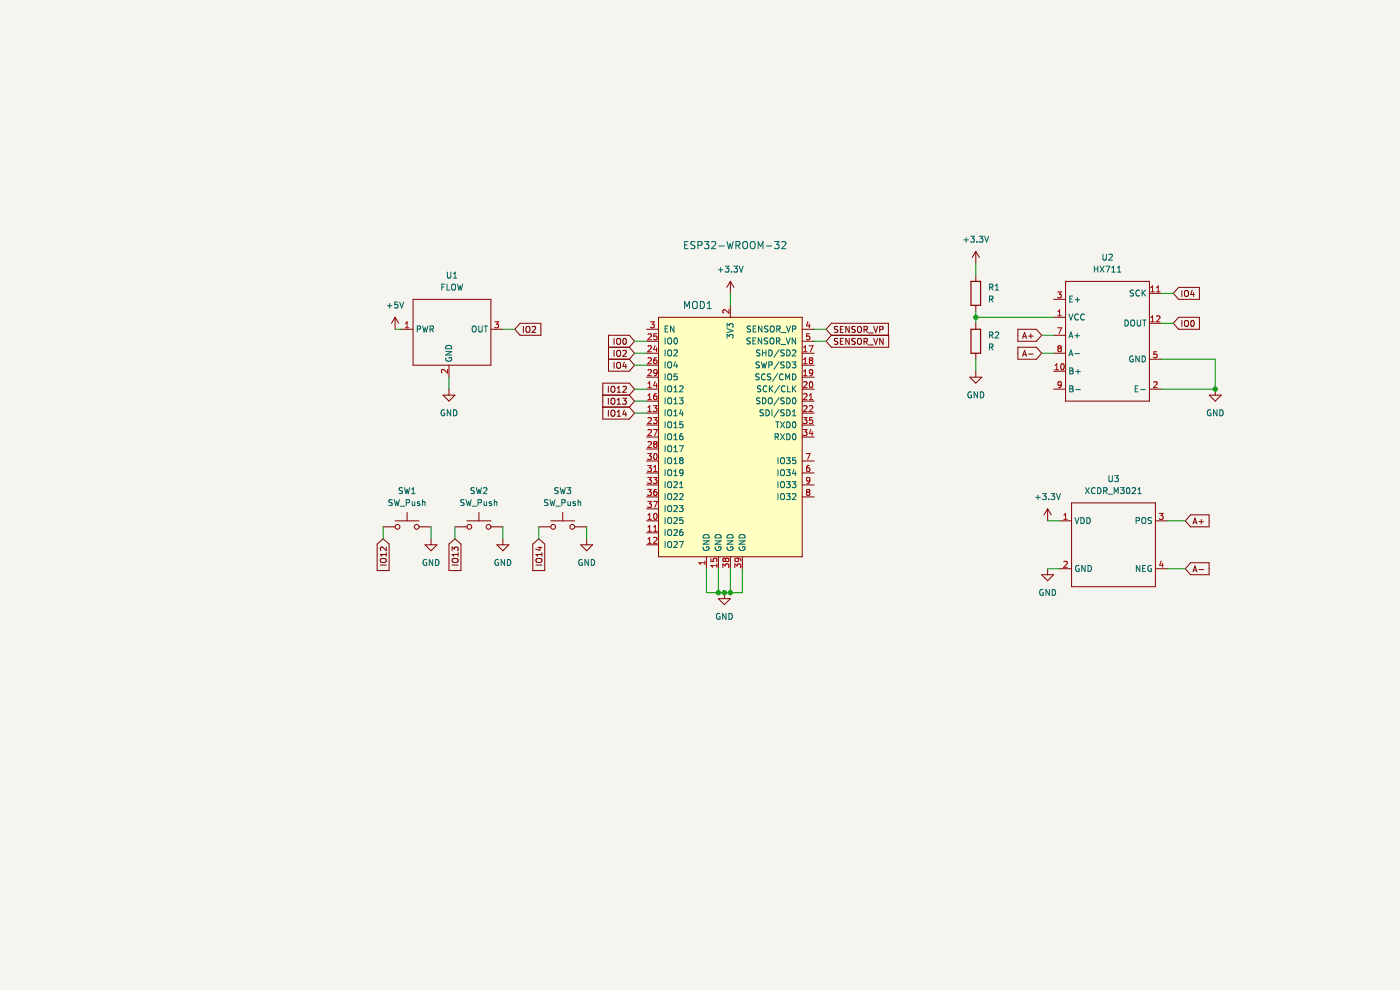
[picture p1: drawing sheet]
(kicad_sch (version 20211123) (generator eeschema)

 (paper "A4")

 (lib_symbols
  (symbol "Device:R" (pin_numbers hide) (pin_names (offset 0)) (in_bom yes) (on_board yes)
   (property "Reference" "R" (id 0) (at 2.032 0 90) (effects (font (size 1.27 1.27))))
   (property "Value" "R" (id 1) (at 0 0 90) (effects (font (size 1.27 1.27))))
   (property "Footprint" "" (id 2) (at -1.778 0 90) (effects (font (size 1.27 1.27)) hide))
   (property "Datasheet" "~" (id 3) (at 0 0 0) (effects (font (size 1.27 1.27)) hide))
   (symbol "R_0_1"
    (rectangle (start -1.016 -2.54) (end 1.016 2.54) (stroke (width 0.254) (type default) (color 0 0 0 0)) (fill (type none))))
   (symbol "R_1_1"
    (pin passive line (at 0 3.81 270) (length 1.27) (name "~" (effects (font (size 1.27 1.27)))) (number "1" (effects (font (size 1.27 1.27)))))
    (pin passive line (at 0 -3.81 90) (length 1.27) (name "~" (effects (font (size 1.27 1.27)))) (number "2" (effects (font (size 1.27 1.27)))))))
  (symbol "Switch:SW_Push" (pin_numbers hide) (pin_names (offset 1.016) hide) (in_bom yes) (on_board yes)
   (property "Reference" "SW" (id 0) (at 1.27 2.54 0) (effects (font (size 1.27 1.27)) (justify left)))
   (property "Value" "SW_Push" (id 1) (at 0 -1.524 0) (effects (font (size 1.27 1.27))))
   (property "Footprint" "" (id 2) (at 0 5.08 0) (effects (font (size 1.27 1.27)) hide))
   (property "Datasheet" "~" (id 3) (at 0 5.08 0) (effects (font (size 1.27 1.27)) hide))
   (symbol "SW_Push_0_1"
    (circle (center -2.032 0) (radius 0.508) (stroke (width 0) (type default) (color 0 0 0 0)) (fill (type none)))
    (polyline (pts (xy 0 1.27) (xy 0 3.048)) (stroke (width 0) (type default) (color 0 0 0 0)) (fill (type none)))
    (polyline (pts (xy 2.54 1.27) (xy -2.54 1.27)) (stroke (width 0) (type default) (color 0 0 0 0)) (fill (type none)))
    (circle (center 2.032 0) (radius 0.508) (stroke (width 0) (type default) (color 0 0 0 0)) (fill (type none)))
    (pin passive line (at -5.08 0 0) (length 2.54) (name "1" (effects (font (size 1.27 1.27)))) (number "1" (effects (font (size 1.27 1.27)))))
    (pin passive line (at 5.08 0 180) (length 2.54) (name "2" (effects (font (size 1.27 1.27)))) (number "2" (effects (font (size 1.27 1.27)))))))
  (symbol "dk_RF-Transceiver-Modules:ESP32-WROOM-32" (pin_names (offset 1.016)) (in_bom yes) (on_board yes)
   (property "Reference" "MOD" (id 0) (at -10.16 1.27 0) (effects (font (size 1.524 1.524)) (justify left)))
   (property "Value" "ESP32-WROOM-32" (id 1) (at 5.08 -25.4 90) (effects (font (size 1.524 1.524))))
   (property "Footprint" "digikey-footprints:ESP32-WROOM-32D" (id 2) (at 5.08 5.08 0) (effects (font (size 1.524 1.524)) (justify left) hide))
   (property "Datasheet" "https://www.espressif.com/sites/default/files/documentation/esp32-wroom-32_datasheet_en.pdf" (id 3) (at 5.08 7.62 0) (effects (font (size 1.524 1.524)) (justify left) hide))
   (property "Digi-Key_PN" "1904-1010-1-ND" (id 4) (at 5.08 10.16 0) (effects (font (size 1.524 1.524)) (justify left) hide))
   (property "MPN" "ESP32-WROOM-32" (id 5) (at 5.08 12.7 0) (effects (font (size 1.524 1.524)) (justify left) hide))
   (property "Category" "RF/IF and RFID" (id 6) (at 5.08 15.24 0) (effects (font (size 1.524 1.524)) (justify left) hide))
   (property "Family" "RF Transceiver Modules" (id 7) (at 5.08 17.78 0) (effects (font (size 1.524 1.524)) (justify left) hide))
   (property "DK_Datasheet_Link" "https://www.espressif.com/sites/default/files/documentation/esp32-wroom-32_datasheet_en.pdf" (id 8) (at 5.08 20.32 0) (effects (font (size 1.524 1.524)) (justify left) hide))
   (property "DK_Detail_Page" "/product-detail/en/espressif-systems/ESP32-WROOM-32/1904-1010-1-ND/8544305" (id 9) (at 5.08 22.86 0) (effects (font (size 1.524 1.524)) (justify left) hide))
   (property "Description" "SMD MODULE, ESP32-D0WDQ6, 32MBIT" (id 10) (at 5.08 25.4 0) (effects (font (size 1.524 1.524)) (justify left) hide))
   (property "Manufacturer" "Espressif Systems" (id 11) (at 5.08 27.94 0) (effects (font (size 1.524 1.524)) (justify left) hide))
   (property "Status" "Active" (id 12) (at 5.08 30.48 0) (effects (font (size 1.524 1.524)) (justify left) hide))
   (symbol "ESP32-WROOM-32_0_1"
    (rectangle (start -10.16 0) (end 20.32 -50.8) (stroke (width 0) (type default) (color 0 0 0 0)) (fill (type background))))
   (symbol "ESP32-WROOM-32_1_1"
    (pin power_in line (at 0 -53.34 90) (length 2.54) (name "GND" (effects (font (size 1.27 1.27)))) (number "1" (effects (font (size 1.27 1.27)))))
    (pin bidirectional line (at -12.7 -43.18 0) (length 2.54) (name "IO25" (effects (font (size 1.27 1.27)))) (number "10" (effects (font (size 1.27 1.27)))))
    (pin bidirectional line (at -12.7 -45.72 0) (length 2.54) (name "IO26" (effects (font (size 1.27 1.27)))) (number "11" (effects (font (size 1.27 1.27)))))
    (pin bidirectional line (at -12.7 -48.26 0) (length 2.54) (name "IO27" (effects (font (size 1.27 1.27)))) (number "12" (effects (font (size 1.27 1.27)))))
    (pin bidirectional line (at -12.7 -20.32 0) (length 2.54) (name "IO14" (effects (font (size 1.27 1.27)))) (number "13" (effects (font (size 1.27 1.27)))))
    (pin bidirectional line (at -12.7 -15.24 0) (length 2.54) (name "IO12" (effects (font (size 1.27 1.27)))) (number "14" (effects (font (size 1.27 1.27)))))
    (pin power_in line (at 2.54 -53.34 90) (length 2.54) (name "GND" (effects (font (size 1.27 1.27)))) (number "15" (effects (font (size 1.27 1.27)))))
    (pin bidirectional line (at -12.7 -17.78 0) (length 2.54) (name "IO13" (effects (font (size 1.27 1.27)))) (number "16" (effects (font (size 1.27 1.27)))))
    (pin bidirectional line (at 22.86 -7.62 180) (length 2.54) (name "SHD/SD2" (effects (font (size 1.27 1.27)))) (number "17" (effects (font (size 1.27 1.27)))))
    (pin bidirectional line (at 22.86 -10.16 180) (length 2.54) (name "SWP/SD3" (effects (font (size 1.27 1.27)))) (number "18" (effects (font (size 1.27 1.27)))))
    (pin bidirectional line (at 22.86 -12.7 180) (length 2.54) (name "SCS/CMD" (effects (font (size 1.27 1.27)))) (number "19" (effects (font (size 1.27 1.27)))))
    (pin power_in line (at 5.08 2.54 270) (length 2.54) (name "3V3" (effects (font (size 1.27 1.27)))) (number "2" (effects (font (size 1.27 1.27)))))
    (pin bidirectional line (at 22.86 -15.24 180) (length 2.54) (name "SCK/CLK" (effects (font (size 1.27 1.27)))) (number "20" (effects (font (size 1.27 1.27)))))
    (pin bidirectional line (at 22.86 -17.78 180) (length 2.54) (name "SDO/SD0" (effects (font (size 1.27 1.27)))) (number "21" (effects (font (size 1.27 1.27)))))
    (pin bidirectional line (at 22.86 -20.32 180) (length 2.54) (name "SDI/SD1" (effects (font (size 1.27 1.27)))) (number "22" (effects (font (size 1.27 1.27)))))
    (pin bidirectional line (at -12.7 -22.86 0) (length 2.54) (name "IO15" (effects (font (size 1.27 1.27)))) (number "23" (effects (font (size 1.27 1.27)))))
    (pin bidirectional line (at -12.7 -7.62 0) (length 2.54) (name "IO2" (effects (font (size 1.27 1.27)))) (number "24" (effects (font (size 1.27 1.27)))))
    (pin bidirectional line (at -12.7 -5.08 0) (length 2.54) (name "IO0" (effects (font (size 1.27 1.27)))) (number "25" (effects (font (size 1.27 1.27)))))
    (pin bidirectional line (at -12.7 -10.16 0) (length 2.54) (name "IO4" (effects (font (size 1.27 1.27)))) (number "26" (effects (font (size 1.27 1.27)))))
    (pin bidirectional line (at -12.7 -25.4 0) (length 2.54) (name "IO16" (effects (font (size 1.27 1.27)))) (number "27" (effects (font (size 1.27 1.27)))))
    (pin bidirectional line (at -12.7 -27.94 0) (length 2.54) (name "IO17" (effects (font (size 1.27 1.27)))) (number "28" (effects (font (size 1.27 1.27)))))
    (pin bidirectional line (at -12.7 -12.7 0) (length 2.54) (name "IO5" (effects (font (size 1.27 1.27)))) (number "29" (effects (font (size 1.27 1.27)))))
    (pin input line (at -12.7 -2.54 0) (length 2.54) (name "EN" (effects (font (size 1.27 1.27)))) (number "3" (effects (font (size 1.27 1.27)))))
    (pin bidirectional line (at -12.7 -30.48 0) (length 2.54) (name "IO18" (effects (font (size 1.27 1.27)))) (number "30" (effects (font (size 1.27 1.27)))))
    (pin bidirectional line (at -12.7 -33.02 0) (length 2.54) (name "IO19" (effects (font (size 1.27 1.27)))) (number "31" (effects (font (size 1.27 1.27)))))
    (pin no_connect line (at 20.32 -43.18 180) (length 2.54) hide (name "NC" (effects (font (size 1.27 1.27)))) (number "32" (effects (font (size 1.27 1.27)))))
    (pin bidirectional line (at -12.7 -35.56 0) (length 2.54) (name "IO21" (effects (font (size 1.27 1.27)))) (number "33" (effects (font (size 1.27 1.27)))))
    (pin bidirectional line (at 22.86 -25.4 180) (length 2.54) (name "RXD0" (effects (font (size 1.27 1.27)))) (number "34" (effects (font (size 1.27 1.27)))))
    (pin bidirectional line (at 22.86 -22.86 180) (length 2.54) (name "TXD0" (effects (font (size 1.27 1.27)))) (number "35" (effects (font (size 1.27 1.27)))))
    (pin bidirectional line (at -12.7 -38.1 0) (length 2.54) (name "IO22" (effects (font (size 1.27 1.27)))) (number "36" (effects (font (size 1.27 1.27)))))
    (pin bidirectional line (at -12.7 -40.64 0) (length 2.54) (name "IO23" (effects (font (size 1.27 1.27)))) (number "37" (effects (font (size 1.27 1.27)))))
    (pin power_in line (at 5.08 -53.34 90) (length 2.54) (name "GND" (effects (font (size 1.27 1.27)))) (number "38" (effects (font (size 1.27 1.27)))))
    (pin power_in line (at 7.62 -53.34 90) (length 2.54) (name "GND" (effects (font (size 1.27 1.27)))) (number "39" (effects (font (size 1.27 1.27)))))
    (pin input line (at 22.86 -2.54 180) (length 2.54) (name "SENSOR_VP" (effects (font (size 1.27 1.27)))) (number "4" (effects (font (size 1.27 1.27)))))
    (pin input line (at 22.86 -5.08 180) (length 2.54) (name "SENSOR_VN" (effects (font (size 1.27 1.27)))) (number "5" (effects (font (size 1.27 1.27)))))
    (pin bidirectional line (at 22.86 -33.02 180) (length 2.54) (name "IO34" (effects (font (size 1.27 1.27)))) (number "6" (effects (font (size 1.27 1.27)))))
    (pin bidirectional line (at 22.86 -30.48 180) (length 2.54) (name "IO35" (effects (font (size 1.27 1.27)))) (number "7" (effects (font (size 1.27 1.27)))))
    (pin bidirectional line (at 22.86 -38.1 180) (length 2.54) (name "IO32" (effects (font (size 1.27 1.27)))) (number "8" (effects (font (size 1.27 1.27)))))
    (pin bidirectional line (at 22.86 -35.56 180) (length 2.54) (name "IO33" (effects (font (size 1.27 1.27)))) (number "9" (effects (font (size 1.27 1.27)))))))
  (symbol "flow_sensor:FLOW" (in_bom yes) (on_board yes)
   (property "Reference" "U" (id 0) (at 0 10.16 0) (effects (font (size 1.27 1.27))))
   (property "Value" "FLOW" (id 1) (at 0 12.7 0) (effects (font (size 1.27 1.27))))
   (property "Footprint" "" (id 2) (at 0 0 0) (effects (font (size 1.27 1.27)) hide))
   (property "Datasheet" "" (id 3) (at 0 0 0) (effects (font (size 1.27 1.27)) hide))
   (symbol "FLOW_0_1"
    (rectangle (start -7.62 7.62) (end 8.89 -6.35) (stroke (width 0) (type default) (color 0 0 0 0)) (fill (type none))))
   (symbol "FLOW_1_1"
    (pin power_in line (at -10.16 1.27 0) (length 2.54) (name "PWR" (effects (font (size 1.27 1.27)))) (number "1" (effects (font (size 1.27 1.27)))))
    (pin input line (at 0 -8.89 90) (length 2.54) (name "GND" (effects (font (size 1.27 1.27)))) (number "2" (effects (font (size 1.27 1.27)))))
    (pin output line (at 11.43 1.27 180) (length 2.54) (name "OUT" (effects (font (size 1.27 1.27)))) (number "3" (effects (font (size 1.27 1.27)))))))
  (symbol "hx711:HX711" (in_bom yes) (on_board yes)
   (property "Reference" "U" (id 0) (at 0 5.08 0) (effects (font (size 1.27 1.27))))
   (property "Value" "HX711" (id 1) (at 0 5.08 0) (effects (font (size 1.27 1.27))))
   (property "Footprint" "" (id 2) (at 0 5.08 0) (effects (font (size 1.27 1.27)) hide))
   (property "Datasheet" "" (id 3) (at 0 5.08 0) (effects (font (size 1.27 1.27)) hide))
   (symbol "HX711_0_1"
    (rectangle (start -5.08 0) (end 12.7 -25.4) (stroke (width 0) (type default) (color 0 0 0 0)) (fill (type none))))
   (symbol "HX711_1_1"
    (pin power_in line (at -7.62 -7.62 0) (length 2.54) (name "VCC" (effects (font (size 1.27 1.27)))) (number "1" (effects (font (size 1.27 1.27)))))
    (pin input line (at -7.62 -19.05 0) (length 2.54) (name "B+" (effects (font (size 1.27 1.27)))) (number "10" (effects (font (size 1.27 1.27)))))
    (pin input line (at 15.24 -2.54 180) (length 2.54) (name "SCK" (effects (font (size 1.27 1.27)))) (number "11" (effects (font (size 1.27 1.27)))))
    (pin output line (at 15.24 -8.89 180) (length 2.54) (name "DOUT" (effects (font (size 1.27 1.27)))) (number "12" (effects (font (size 1.27 1.27)))))
    (pin power_in line (at 15.24 -22.86 180) (length 2.54) (name "E-" (effects (font (size 1.27 1.27)))) (number "2" (effects (font (size 1.27 1.27)))))
    (pin power_in line (at -7.62 -3.81 0) (length 2.54) (name "E+" (effects (font (size 1.27 1.27)))) (number "3" (effects (font (size 1.27 1.27)))))
    (pin power_in line (at 15.24 -16.51 180) (length 2.54) (name "GND" (effects (font (size 1.27 1.27)))) (number "5" (effects (font (size 1.27 1.27)))))
    (pin input line (at -7.62 -11.43 0) (length 2.54) (name "A+" (effects (font (size 1.27 1.27)))) (number "7" (effects (font (size 1.27 1.27)))))
    (pin input line (at -7.62 -15.24 0) (length 2.54) (name "A-" (effects (font (size 1.27 1.27)))) (number "8" (effects (font (size 1.27 1.27)))))
    (pin input line (at -7.62 -22.86 0) (length 2.54) (name "B-" (effects (font (size 1.27 1.27)))) (number "9" (effects (font (size 1.27 1.27)))))))
  (symbol "power:+3.3V" (power) (pin_names (offset 0)) (in_bom yes) (on_board yes)
   (property "Reference" "#PWR" (id 0) (at 0 -3.81 0) (effects (font (size 1.27 1.27)) hide))
   (property "Value" "+3.3V" (id 1) (at 0 3.556 0) (effects (font (size 1.27 1.27))))
   (property "Footprint" "" (id 2) (at 0 0 0) (effects (font (size 1.27 1.27)) hide))
   (property "Datasheet" "" (id 3) (at 0 0 0) (effects (font (size 1.27 1.27)) hide))
   (symbol "+3.3V_0_1"
    (polyline (pts (xy -0.762 1.27) (xy 0 2.54)) (stroke (width 0) (type default) (color 0 0 0 0)) (fill (type none)))
    (polyline (pts (xy 0 0) (xy 0 2.54)) (stroke (width 0) (type default) (color 0 0 0 0)) (fill (type none)))
    (polyline (pts (xy 0 2.54) (xy 0.762 1.27)) (stroke (width 0) (type default) (color 0 0 0 0)) (fill (type none))))
   (symbol "+3.3V_1_1"
    (pin power_in line (at 0 0 90) (length 0) hide (name "+3V3" (effects (font (size 1.27 1.27)))) (number "1" (effects (font (size 1.27 1.27)))))))
  (symbol "power:+5V" (power) (pin_names (offset 0)) (in_bom yes) (on_board yes)
   (property "Reference" "#PWR" (id 0) (at 0 -3.81 0) (effects (font (size 1.27 1.27)) hide))
   (property "Value" "+5V" (id 1) (at 0 3.556 0) (effects (font (size 1.27 1.27))))
   (property "Footprint" "" (id 2) (at 0 0 0) (effects (font (size 1.27 1.27)) hide))
   (property "Datasheet" "" (id 3) (at 0 0 0) (effects (font (size 1.27 1.27)) hide))
   (symbol "+5V_0_1"
    (polyline (pts (xy -0.762 1.27) (xy 0 2.54)) (stroke (width 0) (type default) (color 0 0 0 0)) (fill (type none)))
    (polyline (pts (xy 0 0) (xy 0 2.54)) (stroke (width 0) (type default) (color 0 0 0 0)) (fill (type none)))
    (polyline (pts (xy 0 2.54) (xy 0.762 1.27)) (stroke (width 0) (type default) (color 0 0 0 0)) (fill (type none))))
   (symbol "+5V_1_1"
    (pin power_in line (at 0 0 90) (length 0) hide (name "+5V" (effects (font (size 1.27 1.27)))) (number "1" (effects (font (size 1.27 1.27)))))))
  (symbol "power:GND" (power) (pin_names (offset 0)) (in_bom yes) (on_board yes)
   (property "Reference" "#PWR" (id 0) (at 0 -6.35 0) (effects (font (size 1.27 1.27)) hide))
   (property "Value" "GND" (id 1) (at 0 -3.81 0) (effects (font (size 1.27 1.27))))
   (property "Footprint" "" (id 2) (at 0 0 0) (effects (font (size 1.27 1.27)) hide))
   (property "Datasheet" "" (id 3) (at 0 0 0) (effects (font (size 1.27 1.27)) hide))
   (symbol "GND_0_1"
    (polyline (pts (xy 0 0) (xy 0 -1.27) (xy 1.27 -1.27) (xy 0 -2.54) (xy -1.27 -1.27) (xy 0 -1.27)) (stroke (width 0) (type default) (color 0 0 0 0)) (fill (type none))))
   (symbol "GND_1_1"
    (pin power_in line (at 0 0 270) (length 0) hide (name "GND" (effects (font (size 1.27 1.27)))) (number "1" (effects (font (size 1.27 1.27)))))))
  (symbol "pressure_sensor:XCDR_M3021" (in_bom yes) (on_board yes)
   (property "Reference" "U" (id 0) (at 0 0 0) (effects (font (size 1.27 1.27))))
   (property "Value" "XCDR_M3021" (id 1) (at 0 2.54 0) (effects (font (size 1.27 1.27))))
   (property "Footprint" "" (id 2) (at 0 0 0) (effects (font (size 1.27 1.27)) hide))
   (property "Datasheet" "" (id 3) (at 0 0 0) (effects (font (size 1.27 1.27)) hide))
   (symbol "XCDR_M3021_0_1"
    (rectangle (start -8.89 -2.54) (end 8.89 -20.32) (stroke (width 0) (type default) (color 0 0 0 0)) (fill (type none))))
   (symbol "XCDR_M3021_1_1"
    (pin power_in line (at -11.43 -6.35 0) (length 2.54) (name "VDD" (effects (font (size 1.27 1.27)))) (number "1" (effects (font (size 1.27 1.27)))))
    (pin power_in line (at -11.43 -16.51 0) (length 2.54) (name "GND" (effects (font (size 1.27 1.27)))) (number "2" (effects (font (size 1.27 1.27)))))
    (pin output line (at 11.43 -6.35 180) (length 2.54) (name "POS" (effects (font (size 1.27 1.27)))) (number "3" (effects (font (size 1.27 1.27)))))
    (pin output line (at 11.43 -16.51 180) (length 2.54) (name "NEG" (effects (font (size 1.27 1.27)))) (number "4" (effects (font (size 1.27 1.27))))))))

 (junction (at 154.94 125.73) (diameter 0) (color 0 0 0 0))
 (junction (at 153.67 125.73) (diameter 0) (color 0 0 0 0))
 (junction (at 207.01 67.31) (diameter 0) (color 0 0 0 0))
 (junction (at 152.4 125.73) (diameter 0) (color 0 0 0 0))
 (junction (at 257.81 82.55) (diameter 0) (color 0 0 0 0))

 (wire (pts (xy 152.4 125.73) (xy 153.67 125.73)) (stroke (width 0) (type default) (color 0 0 0 0)))
 (wire (pts (xy 246.38 76.2) (xy 257.81 76.2)) (stroke (width 0) (type default) (color 0 0 0 0)))
 (wire (pts (xy 154.94 62.23) (xy 154.94 64.77)) (stroke (width 0) (type default) (color 0 0 0 0)))
 (wire (pts (xy 152.4 120.65) (xy 152.4 125.73)) (stroke (width 0) (type default) (color 0 0 0 0)))
 (wire (pts (xy 154.94 120.65) (xy 154.94 125.73)) (stroke (width 0) (type default) (color 0 0 0 0)))
 (wire (pts (xy 134.62 74.93) (xy 137.16 74.93)) (stroke (width 0) (type default) (color 0 0 0 0)))
 (wire (pts (xy 134.62 77.47) (xy 137.16 77.47)) (stroke (width 0) (type default) (color 0 0 0 0)))
 (wire (pts (xy 247.65 110.49) (xy 251.46 110.49)) (stroke (width 0) (type default) (color 0 0 0 0)))
 (wire (pts (xy 154.94 125.73) (xy 157.48 125.73)) (stroke (width 0) (type default) (color 0 0 0 0)))
 (wire (pts (xy 172.72 69.85) (xy 175.26 69.85)) (stroke (width 0) (type default) (color 0 0 0 0)))
 (wire (pts (xy 207.01 67.31) (xy 223.52 67.31)) (stroke (width 0) (type default) (color 0 0 0 0)))
 (wire (pts (xy 172.72 72.39) (xy 175.26 72.39)) (stroke (width 0) (type default) (color 0 0 0 0)))
 (wire (pts (xy 222.25 110.49) (xy 224.79 110.49)) (stroke (width 0) (type default) (color 0 0 0 0)))
 (wire (pts (xy 220.98 71.12) (xy 223.52 71.12)) (stroke (width 0) (type default) (color 0 0 0 0)))
 (wire (pts (xy 157.48 120.65) (xy 157.48 125.73)) (stroke (width 0) (type default) (color 0 0 0 0)))
 (wire (pts (xy 106.68 111.76) (xy 106.68 114.3)) (stroke (width 0) (type default) (color 0 0 0 0)))
 (wire (pts (xy 222.25 120.65) (xy 224.79 120.65)) (stroke (width 0) (type default) (color 0 0 0 0)))
 (wire (pts (xy 257.81 76.2) (xy 257.81 82.55)) (stroke (width 0) (type default) (color 0 0 0 0)))
 (wire (pts (xy 207.01 67.31) (xy 207.01 68.58)) (stroke (width 0) (type default) (color 0 0 0 0)))
 (wire (pts (xy 134.62 85.09) (xy 137.16 85.09)) (stroke (width 0) (type default) (color 0 0 0 0)))
 (wire (pts (xy 95.25 80.01) (xy 95.25 82.55)) (stroke (width 0) (type default) (color 0 0 0 0)))
 (wire (pts (xy 149.86 125.73) (xy 152.4 125.73)) (stroke (width 0) (type default) (color 0 0 0 0)))
 (wire (pts (xy 134.62 72.39) (xy 137.16 72.39)) (stroke (width 0) (type default) (color 0 0 0 0)))
 (wire (pts (xy 124.46 111.76) (xy 124.46 114.3)) (stroke (width 0) (type default) (color 0 0 0 0)))
 (wire (pts (xy 96.52 111.76) (xy 96.52 114.3)) (stroke (width 0) (type default) (color 0 0 0 0)))
 (wire (pts (xy 134.62 82.55) (xy 137.16 82.55)) (stroke (width 0) (type default) (color 0 0 0 0)))
 (wire (pts (xy 114.3 111.76) (xy 114.3 114.3)) (stroke (width 0) (type default) (color 0 0 0 0)))
 (wire (pts (xy 207.01 66.04) (xy 207.01 67.31)) (stroke (width 0) (type default) (color 0 0 0 0)))
 (wire (pts (xy 83.82 69.85) (xy 85.09 69.85)) (stroke (width 0) (type default) (color 0 0 0 0)))
 (wire (pts (xy 207.01 55.88) (xy 207.01 58.42)) (stroke (width 0) (type default) (color 0 0 0 0)))
 (wire (pts (xy 149.86 120.65) (xy 149.86 125.73)) (stroke (width 0) (type default) (color 0 0 0 0)))
 (wire (pts (xy 246.38 68.58) (xy 248.92 68.58)) (stroke (width 0) (type default) (color 0 0 0 0)))
 (wire (pts (xy 246.38 62.23) (xy 248.92 62.23)) (stroke (width 0) (type default) (color 0 0 0 0)))
 (wire (pts (xy 246.38 82.55) (xy 257.81 82.55)) (stroke (width 0) (type default) (color 0 0 0 0)))
 (wire (pts (xy 153.67 125.73) (xy 154.94 125.73)) (stroke (width 0) (type default) (color 0 0 0 0)))
 (wire (pts (xy 207.01 76.2) (xy 207.01 78.74)) (stroke (width 0) (type default) (color 0 0 0 0)))
 (wire (pts (xy 134.62 87.63) (xy 137.16 87.63)) (stroke (width 0) (type default) (color 0 0 0 0)))
 (wire (pts (xy 91.44 111.76) (xy 91.44 114.3)) (stroke (width 0) (type default) (color 0 0 0 0)))
 (wire (pts (xy 81.28 111.76) (xy 81.28 114.3)) (stroke (width 0) (type default) (color 0 0 0 0)))
 (wire (pts (xy 247.65 120.65) (xy 251.46 120.65)) (stroke (width 0) (type default) (color 0 0 0 0)))
 (wire (pts (xy 106.68 69.85) (xy 109.22 69.85)) (stroke (width 0) (type default) (color 0 0 0 0)))
 (wire (pts (xy 220.98 74.93) (xy 223.52 74.93)) (stroke (width 0) (type default) (color 0 0 0 0)))

 (global_label "SENSOR_VP" (shape input) (at 175.26 69.85 0) (fields_autoplaced) (effects (font (size 1.27 1.27)) (justify left))
  (property "Intersheet References" "${INTERSHEET_REFS}" (id 0) (at 188.4983 69.7706 0) (effects (font (size 1.27 1.27)) (justify left) hide)))
 (global_label "IO14" (shape input) (at 114.3 114.3 270) (fields_autoplaced) (effects (font (size 1.27 1.27)) (justify right))
  (property "Intersheet References" "${INTERSHEET_REFS}" (id 0) (at 114.2206 121.0674 90) (effects (font (size 1.27 1.27)) (justify right) hide)))
 (global_label "A+" (shape input) (at 251.46 110.49 0) (fields_autoplaced) (effects (font (size 1.27 1.27)) (justify left))
  (property "Intersheet References" "${INTERSHEET_REFS}" (id 0) (at 256.5341 110.5694 0) (effects (font (size 1.27 1.27)) (justify left) hide)))
 (global_label "IO2" (shape input) (at 134.62 74.93 180) (fields_autoplaced) (effects (font (size 1.27 1.27)) (justify right))
  (property "Intersheet References" "${INTERSHEET_REFS}" (id 0) (at 129.0621 74.8506 0) (effects (font (size 1.27 1.27)) (justify right) hide)))
 (global_label "A-" (shape input) (at 251.46 120.65 0) (fields_autoplaced) (effects (font (size 1.27 1.27)) (justify left))
  (property "Intersheet References" "${INTERSHEET_REFS}" (id 0) (at 256.5341 120.7294 0) (effects (font (size 1.27 1.27)) (justify left) hide)))
 (global_label "IO14" (shape input) (at 134.62 87.63 180) (fields_autoplaced) (effects (font (size 1.27 1.27)) (justify right))
  (property "Intersheet References" "${INTERSHEET_REFS}" (id 0) (at 127.8526 87.5506 0) (effects (font (size 1.27 1.27)) (justify right) hide)))
 (global_label "A-" (shape input) (at 220.98 74.93 180) (fields_autoplaced) (effects (font (size 1.27 1.27)) (justify right))
  (property "Intersheet References" "${INTERSHEET_REFS}" (id 0) (at 215.9059 74.8506 0) (effects (font (size 1.27 1.27)) (justify right) hide)))
 (global_label "IO12" (shape input) (at 134.62 82.55 180) (fields_autoplaced) (effects (font (size 1.27 1.27)) (justify right))
  (property "Intersheet References" "${INTERSHEET_REFS}" (id 0) (at 127.8526 82.4706 0) (effects (font (size 1.27 1.27)) (justify right) hide)))
 (global_label "IO2" (shape input) (at 109.22 69.85 0) (fields_autoplaced) (effects (font (size 1.27 1.27)) (justify left))
  (property "Intersheet References" "${INTERSHEET_REFS}" (id 0) (at 114.7779 69.9294 0) (effects (font (size 1.27 1.27)) (justify left) hide)))
 (global_label "SENSOR_VN" (shape input) (at 175.26 72.39 0) (fields_autoplaced) (effects (font (size 1.27 1.27)) (justify left))
  (property "Intersheet References" "${INTERSHEET_REFS}" (id 0) (at 188.5588 72.3106 0) (effects (font (size 1.27 1.27)) (justify left) hide)))
 (global_label "IO12" (shape input) (at 81.28 114.3 270) (fields_autoplaced) (effects (font (size 1.27 1.27)) (justify right))
  (property "Intersheet References" "${INTERSHEET_REFS}" (id 0) (at 81.2006 121.0674 90) (effects (font (size 1.27 1.27)) (justify right) hide)))
 (global_label "IO13" (shape input) (at 96.52 114.3 270) (fields_autoplaced) (effects (font (size 1.27 1.27)) (justify right))
  (property "Intersheet References" "${INTERSHEET_REFS}" (id 0) (at 96.4406 121.0674 90) (effects (font (size 1.27 1.27)) (justify right) hide)))
 (global_label "IO4" (shape input) (at 248.92 62.23 0) (fields_autoplaced) (effects (font (size 1.27 1.27)) (justify left))
  (property "Intersheet References" "${INTERSHEET_REFS}" (id 0) (at 254.4779 62.1506 0) (effects (font (size 1.27 1.27)) (justify left) hide)))
 (global_label "IO4" (shape input) (at 134.62 77.47 180) (fields_autoplaced) (effects (font (size 1.27 1.27)) (justify right))
  (property "Intersheet References" "${INTERSHEET_REFS}" (id 0) (at 129.0621 77.3906 0) (effects (font (size 1.27 1.27)) (justify right) hide)))
 (global_label "IO0" (shape input) (at 248.92 68.58 0) (fields_autoplaced) (effects (font (size 1.27 1.27)) (justify left))
  (property "Intersheet References" "${INTERSHEET_REFS}" (id 0) (at 254.4779 68.5006 0) (effects (font (size 1.27 1.27)) (justify left) hide)))
 (global_label "IO13" (shape input) (at 134.62 85.09 180) (fields_autoplaced) (effects (font (size 1.27 1.27)) (justify right))
  (property "Intersheet References" "${INTERSHEET_REFS}" (id 0) (at 127.8526 85.0106 0) (effects (font (size 1.27 1.27)) (justify right) hide)))
 (global_label "IO0" (shape input) (at 134.62 72.39 180) (fields_autoplaced) (effects (font (size 1.27 1.27)) (justify right))
  (property "Intersheet References" "${INTERSHEET_REFS}" (id 0) (at 129.0621 72.3106 0) (effects (font (size 1.27 1.27)) (justify right) hide)))
 (global_label "A+" (shape input) (at 220.98 71.12 180) (fields_autoplaced) (effects (font (size 1.27 1.27)) (justify right))
  (property "Intersheet References" "${INTERSHEET_REFS}" (id 0) (at 215.9059 71.0406 0) (effects (font (size 1.27 1.27)) (justify right) hide)))

 (symbol (lib_id "power:GND") (at 207.01 78.74 0) (unit 1) (in_bom yes) (on_board yes) (fields_autoplaced)
  (property "Reference" "#PWR09" (id 0) (at 207.01 85.09 0) (effects (font (size 1.27 1.27)) hide))
  (property "Value" "GND" (id 1) (at 207.01 83.82 0))
  (property "Footprint" "" (id 2) (at 207.01 78.74 0) (effects (font (size 1.27 1.27)) hide))
  (property "Datasheet" "" (id 3) (at 207.01 78.74 0) (effects (font (size 1.27 1.27)) hide)) (pin "1"))

 (symbol (lib_id "hx711:HX711") (at 231.14 59.69 0) (unit 1) (in_bom yes) (on_board yes) (fields_autoplaced)
  (property "Reference" "U2" (id 0) (at 234.95 54.61 0))
  (property "Value" "HX711" (id 1) (at 234.95 57.15 0))
  (property "Footprint" "" (id 2) (at 231.14 54.61 0) (effects (font (size 1.27 1.27)) hide))
  (property "Datasheet" "" (id 3) (at 231.14 54.61 0) (effects (font (size 1.27 1.27)) hide)) (pin "1") (pin "10") (pin "11") (pin "12") (pin "2") (pin "3") (pin "5") (pin "7") (pin "8") (pin "9"))

 (symbol (lib_id "power:+5V") (at 83.82 69.85 0) (unit 1) (in_bom yes) (on_board yes) (fields_autoplaced)
  (property "Reference" "#PWR01" (id 0) (at 83.82 73.66 0) (effects (font (size 1.27 1.27)) hide))
  (property "Value" "+5V" (id 1) (at 83.82 64.77 0))
  (property "Footprint" "" (id 2) (at 83.82 69.85 0) (effects (font (size 1.27 1.27)) hide))
  (property "Datasheet" "" (id 3) (at 83.82 69.85 0) (effects (font (size 1.27 1.27)) hide)) (pin "1"))

 (symbol (lib_id "pressure_sensor:XCDR_M3021") (at 236.22 104.14 0) (unit 1) (in_bom yes) (on_board yes) (fields_autoplaced)
  (property "Reference" "U3" (id 0) (at 236.22 101.6 0))
  (property "Value" "XCDR_M3021" (id 1) (at 236.22 104.14 0))
  (property "Footprint" "" (id 2) (at 236.22 104.14 0) (effects (font (size 1.27 1.27)) hide))
  (property "Datasheet" "" (id 3) (at 236.22 104.14 0) (effects (font (size 1.27 1.27)) hide)) (pin "1") (pin "2") (pin "3") (pin "4"))

 (symbol (lib_id "Device:R") (at 207.01 62.23 180) (unit 1) (in_bom yes) (on_board yes) (fields_autoplaced)
  (property "Reference" "R1" (id 0) (at 209.55 60.9599 0) (effects (font (size 1.27 1.27)) (justify right)))
  (property "Value" "R" (id 1) (at 209.55 63.4999 0) (effects (font (size 1.27 1.27)) (justify right)))
  (property "Footprint" "" (id 2) (at 208.788 62.23 90) (effects (font (size 1.27 1.27)) hide))
  (property "Datasheet" "~" (id 3) (at 207.01 62.23 0) (effects (font (size 1.27 1.27)) hide)) (pin "1") (pin "2"))

 (symbol (lib_id "power:GND") (at 257.81 82.55 0) (unit 1) (in_bom yes) (on_board yes) (fields_autoplaced)
  (property "Reference" "#PWR012" (id 0) (at 257.81 88.9 0) (effects (font (size 1.27 1.27)) hide))
  (property "Value" "GND" (id 1) (at 257.81 87.63 0))
  (property "Footprint" "" (id 2) (at 257.81 82.55 0) (effects (font (size 1.27 1.27)) hide))
  (property "Datasheet" "" (id 3) (at 257.81 82.55 0) (effects (font (size 1.27 1.27)) hide)) (pin "1"))

 (symbol (lib_id "Switch:SW_Push") (at 86.36 111.76 0) (unit 1) (in_bom yes) (on_board yes) (fields_autoplaced)
  (property "Reference" "SW1" (id 0) (at 86.36 104.14 0))
  (property "Value" "SW_Push" (id 1) (at 86.36 106.68 0))
  (property "Footprint" "" (id 2) (at 86.36 106.68 0) (effects (font (size 1.27 1.27)) hide))
  (property "Datasheet" "~" (id 3) (at 86.36 106.68 0) (effects (font (size 1.27 1.27)) hide)) (pin "1") (pin "2"))

 (symbol (lib_id "flow_sensor:FLOW") (at 95.25 71.12 0) (unit 1) (in_bom yes) (on_board yes) (fields_autoplaced)
  (property "Reference" "U1" (id 0) (at 95.885 58.42 0))
  (property "Value" "FLOW" (id 1) (at 95.885 60.96 0))
  (property "Footprint" "" (id 2) (at 95.25 71.12 0) (effects (font (size 1.27 1.27)) hide))
  (property "Datasheet" "" (id 3) (at 95.25 71.12 0) (effects (font (size 1.27 1.27)) hide)) (pin "1") (pin "2") (pin "3"))

 (symbol (lib_id "power:GND") (at 153.67 125.73 0) (unit 1) (in_bom yes) (on_board yes) (fields_autoplaced)
  (property "Reference" "#PWR06" (id 0) (at 153.67 132.08 0) (effects (font (size 1.27 1.27)) hide))
  (property "Value" "GND" (id 1) (at 153.67 130.81 0))
  (property "Footprint" "" (id 2) (at 153.67 125.73 0) (effects (font (size 1.27 1.27)) hide))
  (property "Datasheet" "" (id 3) (at 153.67 125.73 0) (effects (font (size 1.27 1.27)) hide)) (pin "1"))

 (symbol (lib_id "power:+3.3V") (at 222.25 110.49 0) (unit 1) (in_bom yes) (on_board yes) (fields_autoplaced)
  (property "Reference" "#PWR010" (id 0) (at 222.25 114.3 0) (effects (font (size 1.27 1.27)) hide))
  (property "Value" "+3.3V" (id 1) (at 222.25 105.41 0))
  (property "Footprint" "" (id 2) (at 222.25 110.49 0) (effects (font (size 1.27 1.27)) hide))
  (property "Datasheet" "" (id 3) (at 222.25 110.49 0) (effects (font (size 1.27 1.27)) hide)) (pin "1"))

 (symbol (lib_id "Switch:SW_Push") (at 101.6 111.76 0) (unit 1) (in_bom yes) (on_board yes) (fields_autoplaced)
  (property "Reference" "SW2" (id 0) (at 101.6 104.14 0))
  (property "Value" "SW_Push" (id 1) (at 101.6 106.68 0))
  (property "Footprint" "" (id 2) (at 101.6 106.68 0) (effects (font (size 1.27 1.27)) hide))
  (property "Datasheet" "~" (id 3) (at 101.6 106.68 0) (effects (font (size 1.27 1.27)) hide)) (pin "1") (pin "2"))

 (symbol (lib_id "dk_RF-Transceiver-Modules:ESP32-WROOM-32") (at 149.86 67.31 0) (unit 1) (in_bom yes) (on_board yes)
  (property "Reference" "MOD1" (id 0) (at 144.78 64.77 0) (effects (font (size 1.524 1.524)) (justify left)))
  (property "Value" "ESP32-WROOM-32" (id 1) (at 144.78 52.07 0) (effects (font (size 1.524 1.524)) (justify left)))
  (property "Footprint" "digikey-footprints:ESP32-WROOM-32D" (id 2) (at 154.94 62.23 0) (effects (font (size 1.524 1.524)) (justify left) hide))
  (property "Datasheet" "https://www.espressif.com/sites/default/files/documentation/esp32-wroom-32_datasheet_en.pdf" (id 3) (at 154.94 59.69 0) (effects (font (size 1.524 1.524)) (justify left) hide))
  (property "Digi-Key_PN" "1904-1010-1-ND" (id 4) (at 154.94 57.15 0) (effects (font (size 1.524 1.524)) (justify left) hide))
  (property "MPN" "ESP32-WROOM-32" (id 5) (at 154.94 54.61 0) (effects (font (size 1.524 1.524)) (justify left) hide))
  (property "Category" "RF/IF and RFID" (id 6) (at 154.94 52.07 0) (effects (font (size 1.524 1.524)) (justify left) hide))
  (property "Family" "RF Transceiver Modules" (id 7) (at 154.94 49.53 0) (effects (font (size 1.524 1.524)) (justify left) hide))
  (property "DK_Datasheet_Link" "https://www.espressif.com/sites/default/files/documentation/esp32-wroom-32_datasheet_en.pdf" (id 8) (at 154.94 46.99 0) (effects (font (size 1.524 1.524)) (justify left) hide))
  (property "DK_Detail_Page" "/product-detail/en/espressif-systems/ESP32-WROOM-32/1904-1010-1-ND/8544305" (id 9) (at 154.94 44.45 0) (effects (font (size 1.524 1.524)) (justify left) hide))
  (property "Description" "SMD MODULE, ESP32-D0WDQ6, 32MBIT" (id 10) (at 154.94 41.91 0) (effects (font (size 1.524 1.524)) (justify left) hide))
  (property "Manufacturer" "Espressif Systems" (id 11) (at 154.94 39.37 0) (effects (font (size 1.524 1.524)) (justify left) hide))
  (property "Status" "Active" (id 12) (at 154.94 36.83 0) (effects (font (size 1.524 1.524)) (justify left) hide)) (pin "1") (pin "10") (pin "11") (pin "12") (pin "13") (pin "14") (pin "15") (pin "16") (pin "17") (pin "18") (pin "19") (pin "2") (pin "20") (pin "21") (pin "22") (pin "23") (pin "24") (pin "25") (pin "26") (pin "27") (pin "28") (pin "29") (pin "3") (pin "30") (pin "31") (pin "32") (pin "33") (pin "34") (pin "35") (pin "36") (pin "37") (pin "38") (pin "39") (pin "4") (pin "5") (pin "6") (pin "7") (pin "8") (pin "9"))

 (symbol (lib_id "power:GND") (at 106.68 114.3 0) (unit 1) (in_bom yes) (on_board yes) (fields_autoplaced)
  (property "Reference" "#PWR04" (id 0) (at 106.68 120.65 0) (effects (font (size 1.27 1.27)) hide))
  (property "Value" "GND" (id 1) (at 106.68 119.38 0))
  (property "Footprint" "" (id 2) (at 106.68 114.3 0) (effects (font (size 1.27 1.27)) hide))
  (property "Datasheet" "" (id 3) (at 106.68 114.3 0) (effects (font (size 1.27 1.27)) hide)) (pin "1"))

 (symbol (lib_id "Switch:SW_Push") (at 119.38 111.76 0) (unit 1) (in_bom yes) (on_board yes) (fields_autoplaced)
  (property "Reference" "SW3" (id 0) (at 119.38 104.14 0))
  (property "Value" "SW_Push" (id 1) (at 119.38 106.68 0))
  (property "Footprint" "" (id 2) (at 119.38 106.68 0) (effects (font (size 1.27 1.27)) hide))
  (property "Datasheet" "~" (id 3) (at 119.38 106.68 0) (effects (font (size 1.27 1.27)) hide)) (pin "1") (pin "2"))

 (symbol (lib_id "power:GND") (at 124.46 114.3 0) (unit 1) (in_bom yes) (on_board yes) (fields_autoplaced)
  (property "Reference" "#PWR05" (id 0) (at 124.46 120.65 0) (effects (font (size 1.27 1.27)) hide))
  (property "Value" "GND" (id 1) (at 124.46 119.38 0))
  (property "Footprint" "" (id 2) (at 124.46 114.3 0) (effects (font (size 1.27 1.27)) hide))
  (property "Datasheet" "" (id 3) (at 124.46 114.3 0) (effects (font (size 1.27 1.27)) hide)) (pin "1"))

 (symbol (lib_id "power:GND") (at 222.25 120.65 0) (unit 1) (in_bom yes) (on_board yes) (fields_autoplaced)
  (property "Reference" "#PWR011" (id 0) (at 222.25 127 0) (effects (font (size 1.27 1.27)) hide))
  (property "Value" "GND" (id 1) (at 222.25 125.73 0))
  (property "Footprint" "" (id 2) (at 222.25 120.65 0) (effects (font (size 1.27 1.27)) hide))
  (property "Datasheet" "" (id 3) (at 222.25 120.65 0) (effects (font (size 1.27 1.27)) hide)) (pin "1"))

 (symbol (lib_id "power:+3.3V") (at 207.01 55.88 0) (unit 1) (in_bom yes) (on_board yes) (fields_autoplaced)
  (property "Reference" "#PWR08" (id 0) (at 207.01 59.69 0) (effects (font (size 1.27 1.27)) hide))
  (property "Value" "+3.3V" (id 1) (at 207.01 50.8 0))
  (property "Footprint" "" (id 2) (at 207.01 55.88 0) (effects (font (size 1.27 1.27)) hide))
  (property "Datasheet" "" (id 3) (at 207.01 55.88 0) (effects (font (size 1.27 1.27)) hide)) (pin "1"))

 (symbol (lib_id "power:GND") (at 91.44 114.3 0) (unit 1) (in_bom yes) (on_board yes) (fields_autoplaced)
  (property "Reference" "#PWR02" (id 0) (at 91.44 120.65 0) (effects (font (size 1.27 1.27)) hide))
  (property "Value" "GND" (id 1) (at 91.44 119.38 0))
  (property "Footprint" "" (id 2) (at 91.44 114.3 0) (effects (font (size 1.27 1.27)) hide))
  (property "Datasheet" "" (id 3) (at 91.44 114.3 0) (effects (font (size 1.27 1.27)) hide)) (pin "1"))

 (symbol (lib_id "power:GND") (at 95.25 82.55 0) (unit 1) (in_bom yes) (on_board yes) (fields_autoplaced)
  (property "Reference" "#PWR03" (id 0) (at 95.25 88.9 0) (effects (font (size 1.27 1.27)) hide))
  (property "Value" "GND" (id 1) (at 95.25 87.63 0))
  (property "Footprint" "" (id 2) (at 95.25 82.55 0) (effects (font (size 1.27 1.27)) hide))
  (property "Datasheet" "" (id 3) (at 95.25 82.55 0) (effects (font (size 1.27 1.27)) hide)) (pin "1"))

 (symbol (lib_id "power:+3.3V") (at 154.94 62.23 0) (unit 1) (in_bom yes) (on_board yes) (fields_autoplaced)
  (property "Reference" "#PWR07" (id 0) (at 154.94 66.04 0) (effects (font (size 1.27 1.27)) hide))
  (property "Value" "+3.3V" (id 1) (at 154.94 57.15 0))
  (property "Footprint" "" (id 2) (at 154.94 62.23 0) (effects (font (size 1.27 1.27)) hide))
  (property "Datasheet" "" (id 3) (at 154.94 62.23 0) (effects (font (size 1.27 1.27)) hide)) (pin "1"))

 (symbol (lib_id "Device:R") (at 207.01 72.39 180) (unit 1) (in_bom yes) (on_board yes) (fields_autoplaced)
  (property "Reference" "R2" (id 0) (at 209.55 71.1199 0) (effects (font (size 1.27 1.27)) (justify right)))
  (property "Value" "R" (id 1) (at 209.55 73.6599 0) (effects (font (size 1.27 1.27)) (justify right)))
  (property "Footprint" "" (id 2) (at 208.788 72.39 90) (effects (font (size 1.27 1.27)) hide))
  (property "Datasheet" "~" (id 3) (at 207.01 72.39 0) (effects (font (size 1.27 1.27)) hide)) (pin "1") (pin "2"))

 (sheet_instances (path "" (page "1")))

)
